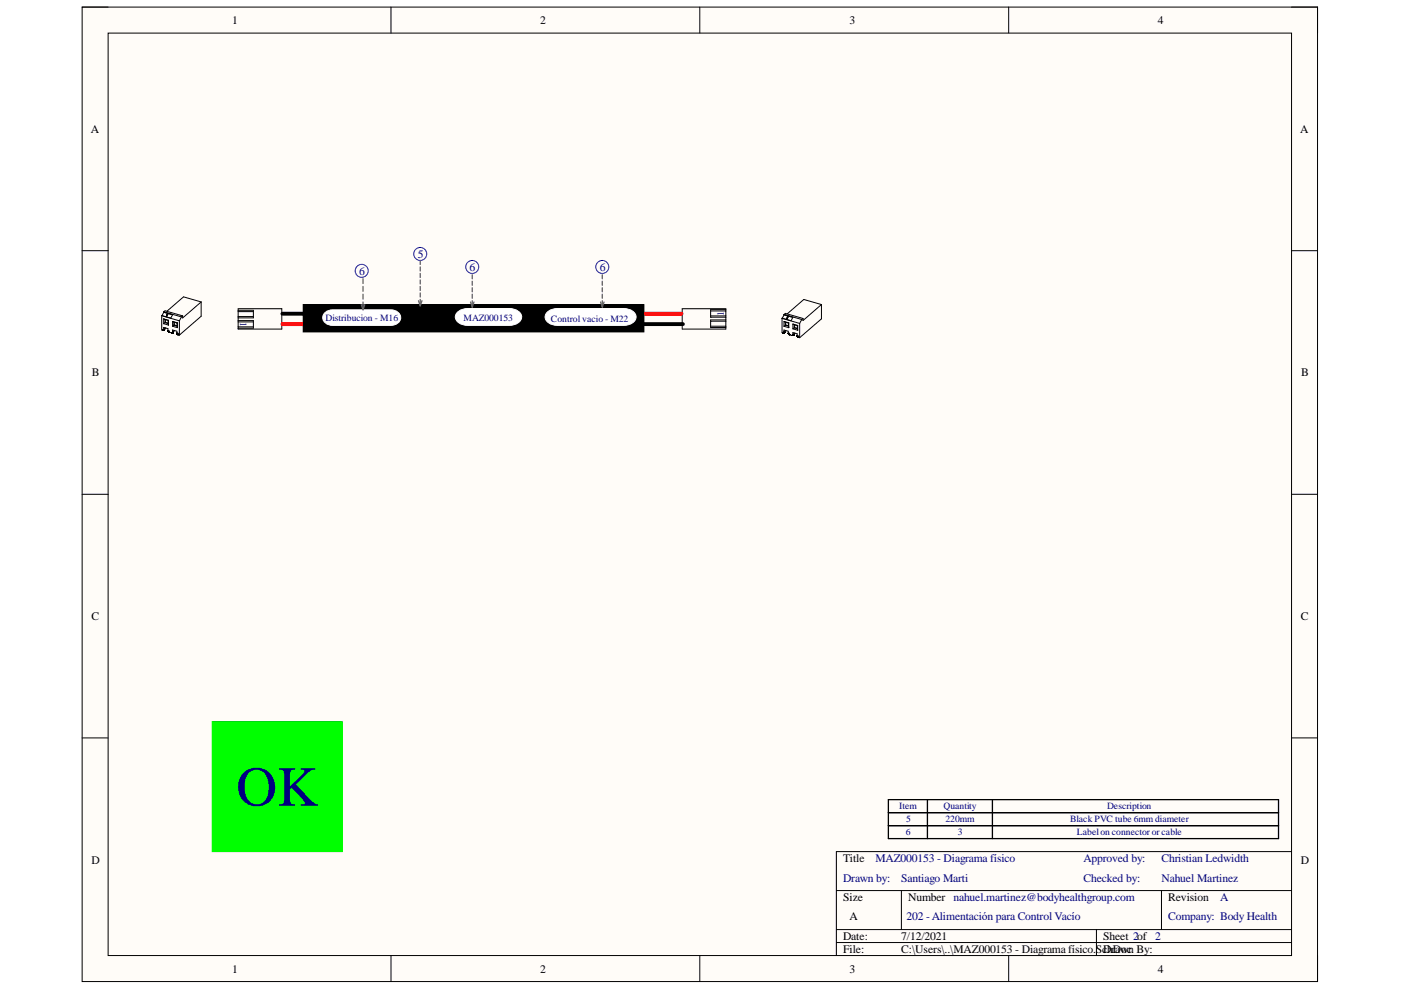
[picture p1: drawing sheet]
<svg xmlns="http://www.w3.org/2000/svg" width="297mm" height="210mm" viewBox="0 0 297 210" stroke-linecap="round" stroke-linejoin="round" font-family="sans-serif">
<path d="M17.4 1.5h261.9v206.6h-261.9z" fill-rule="evenodd" fill="#fffcf8"/>
<path d="M17.4 1.5h261.9v206.6h-261.9z" fill="none" stroke="#000" stroke-width=".21"/>
<path d="M22.9 7h250.9v195.6h-250.9z" fill-rule="evenodd" fill="#fffcf8"/>
<g fill="none" stroke="#000" stroke-width=".21">
<path d="M17.4 1.5h5.5M22.9 7h250.9v195.6h-250.9zM82.9 1.5v5.5M148.4 1.5v5.5M213.9 1.5v5.5M273.8 1.5h5.5v5.5M17.4 53.2h5.5M273.8 53.2h5.5M34.3 66.9v3.1h.2M34.3 66.9l3.7 1.1M34.5 70h.1M34.6 70h.1"/>
<path d="M34.6 70h-.1M34.7 69.9h.1M34.7 69.9l-.1 .1M34.7 69.9v-.5l.9 .3v.5M34.7 66.2l-.4 .7M34.7 66.2l1.9 .5-.4 .8-1.9-.6M34.7 67.6v1M34.7 67.6l1 .3M34.7 68.6l1 .3M34.7 67.6l.3 .2M34.7 66.1v.1M34.7 66.1l.3-.2 3.7 1.1"/>
<path d="M34.7 66.1l3.8 1.1M35 68.4l-.3 .2M35 67.8v.6M35 67.8l.6 .1M35 68.4l.6 .2M35.1 68.4l.5 .1M35.1 68.4h-.1M35.1 67.8v.6M35.1 69.5l-.4 .3M35.1 69.5l-.5 .5M35.3 67.1h.1M35.4 66.7h.1"/>
<path d="M35.4 66.7h.1l-.2 .4M35.6 66.6l-.3 .5M35.6 66.6l-.2 .1M35.6 70.1h.1M35.6 70.2h.1M35.6 70.2l.1 .1M35.6 70.2l.2 .2M35.6 67.9v.7M35.6 68.6l.1 .3M35.7 70.3h.1M35.7 70.3l.1 .1M35.7 67.9v1"/>
<path d="M35.7 67.9h-.1M35.7 70.4h.1M35.8 70.4h.1M35.9 70.4l.4 .2M35.9 70.4h.1M36.4 70.6h.1M36.5 70.6h.1M36.5 70.5h.1M36.5 70.5l-.1 .1M36.5 70.5v.1M36.5 70.5l.1-.5 .9 .2v.6M36.6 70.5h.1"/>
<path d="M36.6 68.2v1M36.6 68.2l1 .3M36.6 69.2l1 .3M36.6 68.2l.3 .1M36.9 69l-.3 .2M36.9 68.3v.7M36.9 68.3l.6 .2M36.9 69l.6 .1M37 68.9l.5 .2M37 68.9l-.1 .1M37 68.3v.6M37 70.1l-.4 .3"/>
<path d="M37 70.1l-.5 .4M37.5 70.6h.1M37.5 70.7h.1M37.5 70.7l.1 .1M37.5 70.8h.1M37.5 70.8l.2 .1M37.5 68.5v.6M37.5 69.1l.1 .4M37.6 70.8h.1M37.6 70.8v.1M37.6 70.9h.1M37.6 68.5v1"/>
<path d="M37.6 68.5h-.1M37.7 70.9h.1M37.7 70.9v.1M37.7 71h.1M37.7 71h.3M38 68v3M38.5 67.2l-.5 .8M38.7 67l-.2 .2M42.6 64l-3.7-1.1-3.5 3.1M42.6 64l-3.9 3.4v-.4M42.6 64v3.1l-4.6 3.9M50.5 65.5h9.2v4.3h-9.2z"/>
<path d="M50.5 65.8h3.2v1.6h-3.2M50.5 68h3.2v1.6h-3.2M50.5 67.1h3.2M50.5 68.3h3.2M50.5 69.3h3.2M50.5 66.1h3.2M144.6 65.5h9.3v4.3h-9.3zM150.7 68.1h3.2M150.7 67h3.2M150.7 65.9h3.2M150.7 69.2h3.2M153.9 67.8h-3.2v1.6h3.2"/>
<path d="M153.9 65.7h-3.2v1.6h3.2M165.8 67.5v3l.2 .1M165.8 67.5l3.7 1.1M166 70.6h.1M166.1 70.6h.1M166.1 70.5h.1M166.2 70.5h.1M166.2 70.5l-.1 .1M166.2 70.5h-.1M166.2 70.5v-.5l.9 .2v.6M166.2 66.7v.1M166.2 66.7l1.9 .6-.4 .7"/>
<path d="M166.2 68.2v1M166.2 69.2l1 .3M166.2 68.2l1 .3M166.2 68.2l.3 .1M166.2 66.8l-.4 .7M166.2 66.8l1.9 .5M166.2 66.7h.1M166.2 66.7l.3-.3 3.7 1.1M166.2 66.7l3.8 1M166.5 69l-.3 .2M166.5 68.3v.7M166.5 68.3l.7 .2"/>
<path d="M166.5 69l.7 .1M166.6 68.9l.6 .2M166.6 68.9l-.1 .1M166.6 68.3v.6M166.6 70.1l-.4 .3M166.7 70.1l-.5 .4M166.8 67.6l.1 .1M166.8 67.6h.1M166.9 67.3h.1M166.9 67.3l.1-.1-.2 .4M167.1 67.2l-.2 .5M167.1 67.2l-.2 .1"/>
<path d="M167.1 67.2h.1M167.1 70.6h.1M167.1 70.7h.1M167.1 70.7l.1 .1M167.1 70.8l.1 .1M167.2 70.8l.2 .2M167.2 68.5v.6M167.2 70.8h.1M167.2 69.1v.4M167.2 70.8l.1 .2M167.2 70.9h.1M167.2 68.5v1"/>
<path d="M167.2 68.5h.1M167.3 70.9h.1M167.4 71h.1M167.4 71l.5 .1M167.9 71.1h.1M168 71.1h.1M168 71.1h-.1M168.1 71.1h-.1M168.1 71.1h.1M168.1 71.1v-.6l.9 .3 .1 .6M168.1 71h.1M168.1 68.7v1"/>
<path d="M168.1 68.7l1 .3M168.1 69.7l1 .3M168.1 68.7l.3 .2M168.4 69.5l.7 .2M168.4 69.5l-.3 .2M168.4 68.9v.6M168.4 68.9l.7 .1M168.5 69.4l.6 .2M168.5 69.4l-.1 .1M168.5 68.9v.5M168.5 70.6l-.4 .3M168.6 70.6l-.6 .5"/>
<path d="M169 71.2h.1M169 71.3h.1M169 71.3l.1 .1M169.1 69v.7M169.1 71.4l.2 .1M169.1 69.7v.3M169.1 71.4h.1M169.1 71.4l.1 .1M169.1 69v1M169.1 69h.1M169.1 71.5h.1M169.2 71.5h.1"/>
<path d="M169.3 71.5l.2 .1M169.3 71.5h.1M169.5 68.6v3M170 67.7l-.5 .9M170.2 67.5l-.2 .2M174.2 64.6l-3.8-1.1-3.5 3.1M174.2 64.6l-4 3.4v-.5M174.2 64.6v3l-4.7 4M17.4 104.8h5.5M273.8 104.8h5.5M17.4 156.5h5.5M273.8 156.5h5.5"/>
<path d="M177.3 188.8h96.5M177.3 197.1h96.5M177.3 199.8h96.5M191.1 188.8v8.3M232.5 197.1v5.5M246.3 188.8v8.3M273.8 180.6h-96.5v22M82.9 202.6v5.5M148.4 202.6v5.5M213.9 202.6v5.5M279.3 202.6v5.5"/>
</g>
<path d="M188.4 169.5h82.7v8.3h-82.7zM188.4 172.3h82.7M188.4 175.1h82.7M196.6 169.5v8.3M210.4 169.5v8.3" fill="none" stroke="#000" stroke-width=".27"/>
<path d="M69 68.7h75.8" fill="none" stroke="#000" stroke-width=".82"/>
<path d="M67.9 66.5h76.6" fill="none" stroke="#f00" stroke-width=".82"/>
<g fill="none" stroke="#00f" stroke-width=".21">
<circle cx="76.7" cy="57.4" r="1.38"/>
<circle cx="89.1" cy="53.8" r="1.38"/>
<circle cx="100.1" cy="56.6" r="1.38"/>
<circle cx="127.7" cy="56.6" r="1.38"/>
</g>
<path d="M45 153h27.6v27.6h-27.6z" fill-rule="evenodd" fill="#0f0"/>
<path d="M45 153h27.6v27.6h-27.6z" fill="none" stroke="#0f0" stroke-width=".21"/>
<path d="M67.9 66.5v2.2h-8" fill="none" stroke="#f00" stroke-width=".82"/>
<path d="M59.9 66.5h5.5v-1.1h3.6v3.3" fill="none" stroke="#000" stroke-width=".82"/>
<path d="M64.3 64.6h72.2v5.8h-72.2z" fill-rule="evenodd" fill="#000"/>
<path d="M64.3 64.6h72.2v5.8h-72.2z" fill="none" stroke="#000" stroke-width=".21"/>
<path d="M69 66.2l1-.5h.5h12.4a1.65 1.65 0 0 1 1.8 .8 1.65 1.65 0 0 1-.4 2l-.9 .4-.5 .1h-12.4a1.65 1.65 0 0 1-1.8-.8 1.65 1.65 0 0 1 .3-2z" fill="#fff"/>
<path d="M69 66.2l1-.5h.5h12.4a1.65 1.65 0 0 1 1.8 .8 1.65 1.65 0 0 1-.4 2l-.9 .4-.5 .1h-12.4a1.65 1.65 0 0 1-1.8-.8 1.65 1.65 0 0 1 .3-2z" fill="none" stroke="#fff" stroke-width=".21"/>
<path d="M77 59.1v1M76.6 64.6l.4 1.1 .3-1.1M77 60.7v1.1M77 62.4v1M77 64v1.1" fill="none" stroke="#646464" stroke-width=".27"/>
<path d="M96.9 66.3a3 3 0 0 1 2.3-.9h8.8a2.34 2.34 0 0 1 2.6 1.8 2.34 2.34 0 0 1-2.6 1.8h-8.8a2.34 2.34 0 0 1-2.7-1.8z" fill="#fff"/>
<path d="M96.9 66.3a3 3 0 0 1 2.3-.9h8.8a2.34 2.34 0 0 1 2.6 1.8 2.34 2.34 0 0 1-2.6 1.8h-8.8a2.34 2.34 0 0 1-2.7-1.8z" fill="none" stroke="#fff" stroke-width=".21"/>
<path d="M100.1 58.3v.8M100.1 59.6v.9M99.8 64l.3 1.1 .4-1.1M100.1 61v.9M100.1 62.4v.8M100.1 63.8v.8" fill="none" stroke="#646464" stroke-width=".27"/>
<path d="M115.9 66.3a3 3 0 0 1 2.3-.9h14a2.34 2.34 0 0 1 2.7 1.8 2.34 2.34 0 0 1-2.7 1.8h-14a2.33 2.33 0 0 1-2.6-1.8z" fill="#fff"/>
<path d="M115.9 66.3a3 3 0 0 1 2.3-.9h14a2.34 2.34 0 0 1 2.7 1.8 2.34 2.34 0 0 1-2.7 1.8h-14a2.33 2.33 0 0 1-2.6-1.8z" fill="none" stroke="#fff" stroke-width=".21"/>
<g fill="none" stroke="#646464" stroke-width=".27">
<path d="M89.1 55.2v.9M89.1 56.6v.9M89.1 58v.8M89.1 59.4v.8M127.7 58.3v.8M127.7 59.6v.9M88.7 63.8l.4 1.1 .4-1.1M89.1 60.7v.9M89.1 62.1v.9M89.1 63.5v.8M127.3 64l.4 1.1 .4-1.1M127.7 61v.9"/>
<path d="M127.7 62.4v.8M127.7 63.8v.8"/>
</g>
<text font-size="11.9" fill="#000080" x="50.1" y="170.8">OK</text>
<g font-size="2.5">
<text x="49.2" y="5.1">1</text>
<text x="114.5" y="5.1">2</text>
<text x="180.1" y="5.1">3</text>
<text x="245.5" y="5.1">4</text>
<text x="19.3" y="28.1">A</text>
<text x="275.7" y="28.1">A</text>
<text x="19.5" y="79.8">B</text>
<text x="275.9" y="79.8">B</text>
<text x="19.4" y="131.5">C</text>
<text x="275.8" y="131.5">C</text>
<text x="19.4" y="183.1">D</text>
<text x="178.7" y="182.8">Title</text>
<text x="275.8" y="183.1">D</text>
<text x="178.7" y="191">Size</text>
<text x="192.5" y="191">Number nahuel.martinez@bodyhealthgroup.com</text>
<text x="247.7" y="191">Revision</text>
<text x="180.1" y="195.2">A</text>
<text x="178.7" y="199.3">Date:</text>
<text x="178.7" y="202.1">File:</text>
<text x="191.1" y="199.3">7/12/2021</text>
<text x="191.1" y="202.1">C:\Users\..\MAZ000153 - Diagrama físico.ScDrawn By:</text>
<text x="233.9" y="199.3">Sheet 2of 2</text>
<text x="234.8" y="202.1">hDoc</text>
<text x="49.2" y="206.2">1</text>
<text x="114.5" y="206.2">2</text>
<text x="180.1" y="206.2">3</text>
<text x="245.5" y="206.2">4</text>
</g>
<g font-size="2.5" fill="#000080">
<text x="76.1" y="58.2">6</text>
<text x="88.6" y="54.7">5</text>
<text x="99.6" y="57.5">6</text>
<text x="127.1" y="57.5">6</text>
<text x="185.6" y="182.8">MAZ000153 - Diagrama físico</text>
<text x="229.8" y="182.8">Approved by:</text>
<text x="246.2" y="182.8">Christian Ledwidth</text>
<text x="178.7" y="187">Drawn by:</text>
<text x="191.1" y="187">Santiago Marti</text>
<text x="229.8" y="187">Checked by:</text>
<text x="246.2" y="187">Nahuel Martinez</text>
<text x="258.7" y="191">A</text>
<text x="192.2" y="195.2">202 -Alimentación para Control Vacío</text>
<text x="247.7" y="195.2">Company: Body Health</text>
</g>
<g font-size="2" fill="#000080">
<text x="50.9" y="68.2" transform="rotate(90 50.9 68.2)">1</text>
<text x="69" y="68">Distribucion - M16</text>
<text x="98.3" y="68">MAZ000153</text>
<text x="116.8" y="68.3">Control vacio - M22</text>
<text x="153.4" y="67" transform="rotate(-90 153.4 67)">1</text>
<text x="190.7" y="171.6">Item</text>
<text x="200.1" y="171.6">Quantity</text>
<text x="234.7" y="171.6">Description</text>
<text x="192" y="177.1">6</text>
<text x="192.1" y="174.4">5</text>
<text x="200.5" y="174.4">220mm</text>
<text x="203.1" y="177.1">3</text>
<text x="226.9" y="174.4">Black PVC tube 6mm diameter</text>
<text x="228.3" y="177.1">Labelon connector or cable</text>
</g>
</svg>
